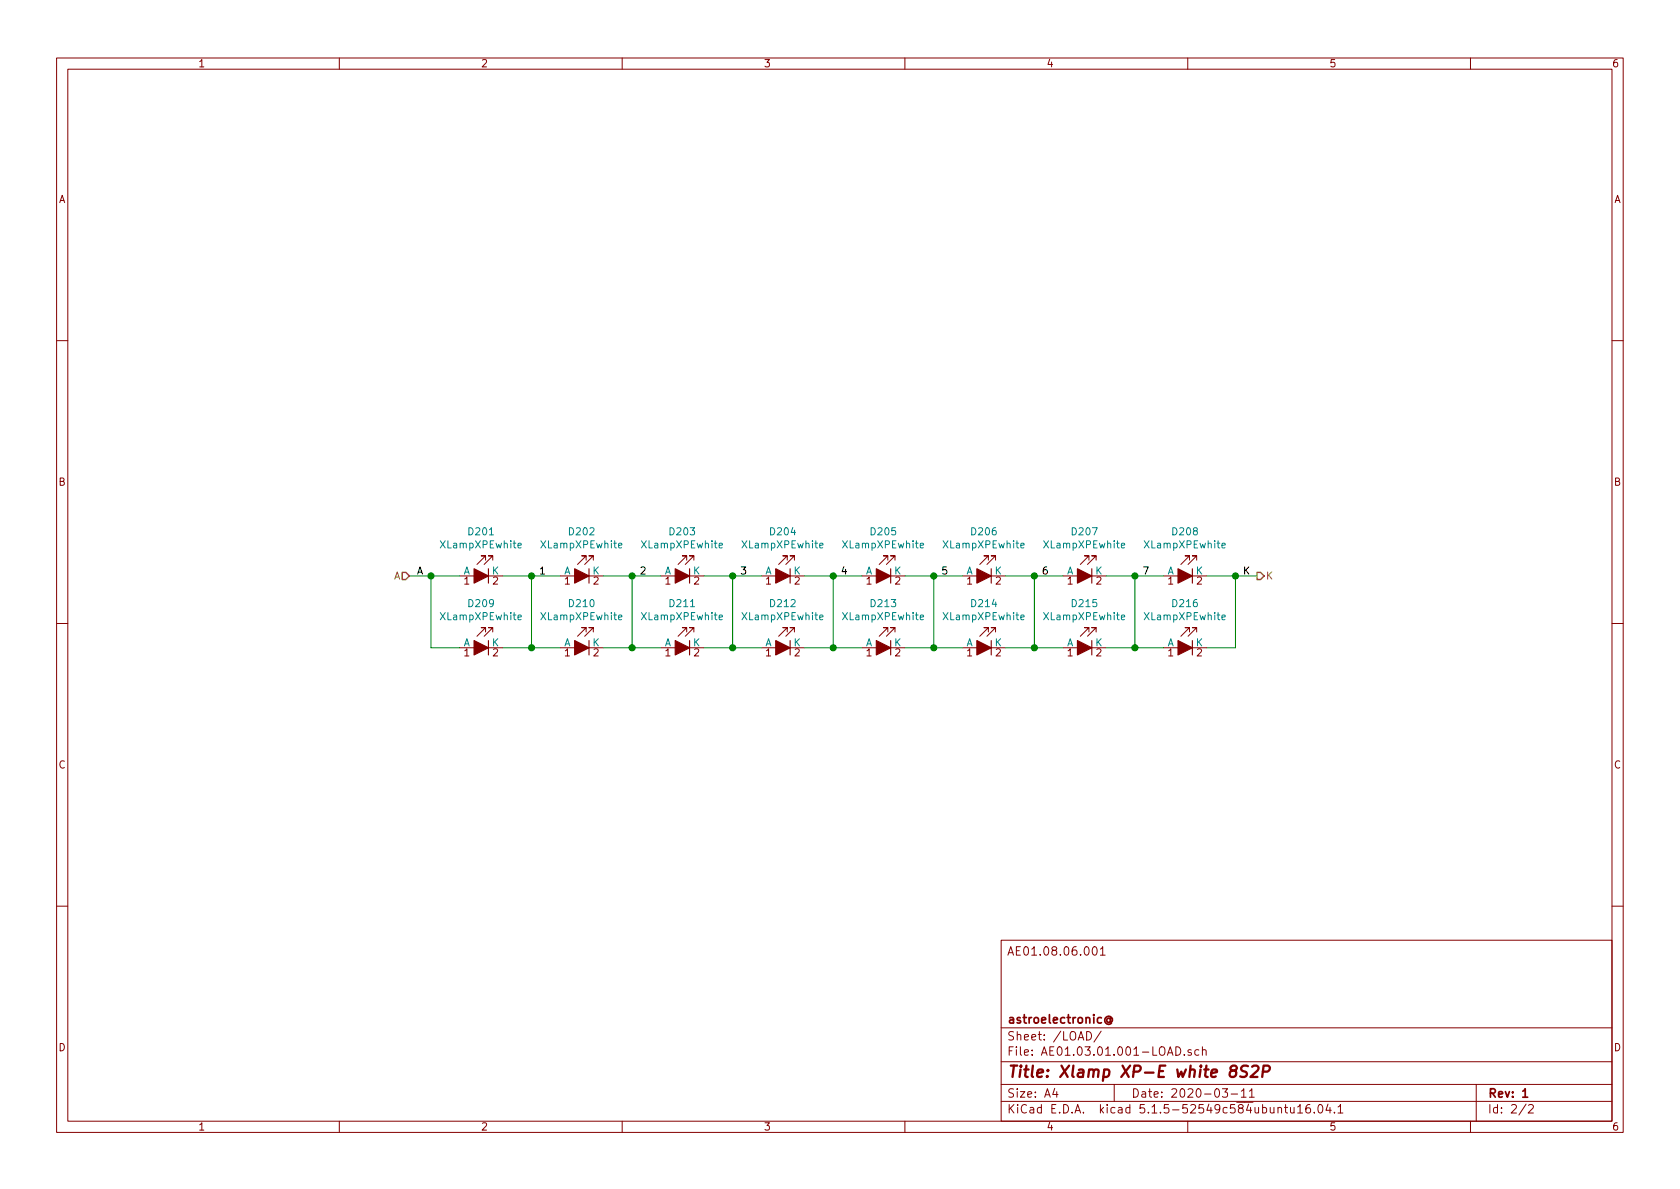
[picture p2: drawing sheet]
EESchema Schematic File Version 4
EELAYER 30 0
EELAYER END
$Descr A4 11693 8268
encoding utf-8
Sheet 2 2
Title "Xlamp XP-E white 8S2P"
Date "2020-03-11"
Rev "1"
Comp "astroelectronic@"
Comment1 ""
Comment2 ""
Comment3 ""
Comment4 "AE01.08.06.001"
$EndDescr
Text Label 2900 4000 0    50   ~ 0
A
Text Label 8650 4000 0    50   ~ 0
K
Text HLabel 2850 4000 0    50   Input ~ 0
A
Text HLabel 8750 4000 2    50   Output ~ 0
K
Wire Wire Line
	3200 4000 3000 4000
$Comp
L AE01.17.06.000:XLampXPEwhite D201
U 1 1
P 3350 4000
F 0 "D201" V 3655 4000 50  0000 C CNN
F 1 "XLampXPEwhite" V 3564 4000 50  0000 C CNN
F 2 "" H 3550 3850 50  0001 L BNN
F 3 "DS" H 3550 3750 50  0001 L BNN
F 4 "D" H 3350 4000 50  0001 C CNN "Spice_Primitive"
F 5 "XLampXPEwhite" H 3350 4000 50  0001 C CNN "Spice_Model"
F 6 "Y" H 3350 4000 50  0001 C CNN "Spice_Netlist_Enabled"
F 7 "models/XPE_SPICE.lib" H 3350 4000 50  0001 C CNN "Spice_Lib_File"
	1    3350 4000
	0    -1   -1   0   
$EndComp
$Comp
L AE01.17.06.000:XLampXPEwhite D202
U 1 1
P 4050 4000
F 0 "D202" V 4355 4000 50  0000 C CNN
F 1 "XLampXPEwhite" V 4264 4000 50  0000 C CNN
F 2 "" H 4250 3850 50  0001 L BNN
F 3 "DS" H 4250 3750 50  0001 L BNN
F 4 "D" H 4050 4000 50  0001 C CNN "Spice_Primitive"
F 5 "XLampXPEwhite" H 4050 4000 50  0001 C CNN "Spice_Model"
F 6 "Y" H 4050 4000 50  0001 C CNN "Spice_Netlist_Enabled"
F 7 "models/XPE_SPICE.lib" H 4050 4000 50  0001 C CNN "Spice_Lib_File"
	1    4050 4000
	0    -1   -1   0   
$EndComp
Wire Wire Line
	4200 4000 4400 4000
$Comp
L AE01.17.06.000:XLampXPEwhite D203
U 1 1
P 4750 4000
F 0 "D203" V 5055 4000 50  0000 C CNN
F 1 "XLampXPEwhite" V 4964 4000 50  0000 C CNN
F 2 "" H 4950 3850 50  0001 L BNN
F 3 "DS" H 4950 3750 50  0001 L BNN
F 4 "D" H 4750 4000 50  0001 C CNN "Spice_Primitive"
F 5 "XLampXPEwhite" H 4750 4000 50  0001 C CNN "Spice_Model"
F 6 "Y" H 4750 4000 50  0001 C CNN "Spice_Netlist_Enabled"
F 7 "models/XPE_SPICE.lib" H 4750 4000 50  0001 C CNN "Spice_Lib_File"
	1    4750 4000
	0    -1   -1   0   
$EndComp
Wire Wire Line
	4900 4000 5100 4000
$Comp
L AE01.17.06.000:XLampXPEwhite D204
U 1 1
P 5450 4000
F 0 "D204" V 5755 4000 50  0000 C CNN
F 1 "XLampXPEwhite" V 5664 4000 50  0000 C CNN
F 2 "" H 5650 3850 50  0001 L BNN
F 3 "DS" H 5650 3750 50  0001 L BNN
F 4 "D" H 5450 4000 50  0001 C CNN "Spice_Primitive"
F 5 "XLampXPEwhite" H 5450 4000 50  0001 C CNN "Spice_Model"
F 6 "Y" H 5450 4000 50  0001 C CNN "Spice_Netlist_Enabled"
F 7 "models/XPE_SPICE.lib" H 5450 4000 50  0001 C CNN "Spice_Lib_File"
	1    5450 4000
	0    -1   -1   0   
$EndComp
Wire Wire Line
	3500 4000 3700 4000
Wire Wire Line
	8750 4000 8600 4000
Wire Wire Line
	5600 4000 5800 4000
$Comp
L AE01.17.06.000:XLampXPEwhite D205
U 1 1
P 6150 4000
F 0 "D205" V 6455 4000 50  0000 C CNN
F 1 "XLampXPEwhite" V 6364 4000 50  0000 C CNN
F 2 "" H 6350 3850 50  0001 L BNN
F 3 "DS" H 6350 3750 50  0001 L BNN
F 4 "D" H 6150 4000 50  0001 C CNN "Spice_Primitive"
F 5 "XLampXPEwhite" H 6150 4000 50  0001 C CNN "Spice_Model"
F 6 "Y" H 6150 4000 50  0001 C CNN "Spice_Netlist_Enabled"
F 7 "models/XPE_SPICE.lib" H 6150 4000 50  0001 C CNN "Spice_Lib_File"
	1    6150 4000
	0    -1   -1   0   
$EndComp
Wire Wire Line
	6300 4000 6500 4000
$Comp
L AE01.17.06.000:XLampXPEwhite D206
U 1 1
P 6850 4000
F 0 "D206" V 7155 4000 50  0000 C CNN
F 1 "XLampXPEwhite" V 7064 4000 50  0000 C CNN
F 2 "" H 7050 3850 50  0001 L BNN
F 3 "DS" H 7050 3750 50  0001 L BNN
F 4 "D" H 6850 4000 50  0001 C CNN "Spice_Primitive"
F 5 "XLampXPEwhite" H 6850 4000 50  0001 C CNN "Spice_Model"
F 6 "Y" H 6850 4000 50  0001 C CNN "Spice_Netlist_Enabled"
F 7 "models/XPE_SPICE.lib" H 6850 4000 50  0001 C CNN "Spice_Lib_File"
	1    6850 4000
	0    -1   -1   0   
$EndComp
$Comp
L AE01.17.06.000:XLampXPEwhite D208
U 1 1
P 8250 4000
F 0 "D208" V 8555 4000 50  0000 C CNN
F 1 "XLampXPEwhite" V 8464 4000 50  0000 C CNN
F 2 "" H 8450 3850 50  0001 L BNN
F 3 "DS" H 8450 3750 50  0001 L BNN
F 4 "D" H 8250 4000 50  0001 C CNN "Spice_Primitive"
F 5 "XLampXPEwhite" H 8250 4000 50  0001 C CNN "Spice_Model"
F 6 "Y" H 8250 4000 50  0001 C CNN "Spice_Netlist_Enabled"
F 7 "models/XPE_SPICE.lib" H 8250 4000 50  0001 C CNN "Spice_Lib_File"
	1    8250 4000
	0    -1   -1   0   
$EndComp
Wire Wire Line
	7700 4000 7900 4000
$Comp
L AE01.17.06.000:XLampXPEwhite D207
U 1 1
P 7550 4000
F 0 "D207" V 7855 4000 50  0000 C CNN
F 1 "XLampXPEwhite" V 7764 4000 50  0000 C CNN
F 2 "" H 7750 3850 50  0001 L BNN
F 3 "DS" H 7750 3750 50  0001 L BNN
F 4 "D" H 7550 4000 50  0001 C CNN "Spice_Primitive"
F 5 "XLampXPEwhite" H 7550 4000 50  0001 C CNN "Spice_Model"
F 6 "Y" H 7550 4000 50  0001 C CNN "Spice_Netlist_Enabled"
F 7 "models/XPE_SPICE.lib" H 7550 4000 50  0001 C CNN "Spice_Lib_File"
	1    7550 4000
	0    -1   -1   0   
$EndComp
Wire Wire Line
	7000 4000 7200 4000
$Comp
L AE01.17.06.000:XLampXPEwhite D209
U 1 1
P 3350 4500
F 0 "D209" V 3655 4500 50  0000 C CNN
F 1 "XLampXPEwhite" V 3564 4500 50  0000 C CNN
F 2 "" H 3550 4350 50  0001 L BNN
F 3 "DS" H 3550 4250 50  0001 L BNN
F 4 "D" H 3350 4500 50  0001 C CNN "Spice_Primitive"
F 5 "XLampXPEwhite" H 3350 4500 50  0001 C CNN "Spice_Model"
F 6 "Y" H 3350 4500 50  0001 C CNN "Spice_Netlist_Enabled"
F 7 "models/XPE_SPICE.lib" H 3350 4500 50  0001 C CNN "Spice_Lib_File"
	1    3350 4500
	0    -1   -1   0   
$EndComp
$Comp
L AE01.17.06.000:XLampXPEwhite D210
U 1 1
P 4050 4500
F 0 "D210" V 4355 4500 50  0000 C CNN
F 1 "XLampXPEwhite" V 4264 4500 50  0000 C CNN
F 2 "" H 4250 4350 50  0001 L BNN
F 3 "DS" H 4250 4250 50  0001 L BNN
F 4 "D" H 4050 4500 50  0001 C CNN "Spice_Primitive"
F 5 "XLampXPEwhite" H 4050 4500 50  0001 C CNN "Spice_Model"
F 6 "Y" H 4050 4500 50  0001 C CNN "Spice_Netlist_Enabled"
F 7 "models/XPE_SPICE.lib" H 4050 4500 50  0001 C CNN "Spice_Lib_File"
	1    4050 4500
	0    -1   -1   0   
$EndComp
Wire Wire Line
	4200 4500 4400 4500
$Comp
L AE01.17.06.000:XLampXPEwhite D211
U 1 1
P 4750 4500
F 0 "D211" V 5055 4500 50  0000 C CNN
F 1 "XLampXPEwhite" V 4964 4500 50  0000 C CNN
F 2 "" H 4950 4350 50  0001 L BNN
F 3 "DS" H 4950 4250 50  0001 L BNN
F 4 "D" H 4750 4500 50  0001 C CNN "Spice_Primitive"
F 5 "XLampXPEwhite" H 4750 4500 50  0001 C CNN "Spice_Model"
F 6 "Y" H 4750 4500 50  0001 C CNN "Spice_Netlist_Enabled"
F 7 "models/XPE_SPICE.lib" H 4750 4500 50  0001 C CNN "Spice_Lib_File"
	1    4750 4500
	0    -1   -1   0   
$EndComp
Wire Wire Line
	4900 4500 5100 4500
$Comp
L AE01.17.06.000:XLampXPEwhite D212
U 1 1
P 5450 4500
F 0 "D212" V 5755 4500 50  0000 C CNN
F 1 "XLampXPEwhite" V 5664 4500 50  0000 C CNN
F 2 "" H 5650 4350 50  0001 L BNN
F 3 "DS" H 5650 4250 50  0001 L BNN
F 4 "D" H 5450 4500 50  0001 C CNN "Spice_Primitive"
F 5 "XLampXPEwhite" H 5450 4500 50  0001 C CNN "Spice_Model"
F 6 "Y" H 5450 4500 50  0001 C CNN "Spice_Netlist_Enabled"
F 7 "models/XPE_SPICE.lib" H 5450 4500 50  0001 C CNN "Spice_Lib_File"
	1    5450 4500
	0    -1   -1   0   
$EndComp
Wire Wire Line
	3500 4500 3700 4500
Wire Wire Line
	5600 4500 5800 4500
$Comp
L AE01.17.06.000:XLampXPEwhite D213
U 1 1
P 6150 4500
F 0 "D213" V 6455 4500 50  0000 C CNN
F 1 "XLampXPEwhite" V 6364 4500 50  0000 C CNN
F 2 "" H 6350 4350 50  0001 L BNN
F 3 "DS" H 6350 4250 50  0001 L BNN
F 4 "D" H 6150 4500 50  0001 C CNN "Spice_Primitive"
F 5 "XLampXPEwhite" H 6150 4500 50  0001 C CNN "Spice_Model"
F 6 "Y" H 6150 4500 50  0001 C CNN "Spice_Netlist_Enabled"
F 7 "models/XPE_SPICE.lib" H 6150 4500 50  0001 C CNN "Spice_Lib_File"
	1    6150 4500
	0    -1   -1   0   
$EndComp
Wire Wire Line
	6300 4500 6500 4500
$Comp
L AE01.17.06.000:XLampXPEwhite D214
U 1 1
P 6850 4500
F 0 "D214" V 7155 4500 50  0000 C CNN
F 1 "XLampXPEwhite" V 7064 4500 50  0000 C CNN
F 2 "" H 7050 4350 50  0001 L BNN
F 3 "DS" H 7050 4250 50  0001 L BNN
F 4 "D" H 6850 4500 50  0001 C CNN "Spice_Primitive"
F 5 "XLampXPEwhite" H 6850 4500 50  0001 C CNN "Spice_Model"
F 6 "Y" H 6850 4500 50  0001 C CNN "Spice_Netlist_Enabled"
F 7 "models/XPE_SPICE.lib" H 6850 4500 50  0001 C CNN "Spice_Lib_File"
	1    6850 4500
	0    -1   -1   0   
$EndComp
$Comp
L AE01.17.06.000:XLampXPEwhite D216
U 1 1
P 8250 4500
F 0 "D216" V 8555 4500 50  0000 C CNN
F 1 "XLampXPEwhite" V 8464 4500 50  0000 C CNN
F 2 "" H 8450 4350 50  0001 L BNN
F 3 "DS" H 8450 4250 50  0001 L BNN
F 4 "D" H 8250 4500 50  0001 C CNN "Spice_Primitive"
F 5 "XLampXPEwhite" H 8250 4500 50  0001 C CNN "Spice_Model"
F 6 "Y" H 8250 4500 50  0001 C CNN "Spice_Netlist_Enabled"
F 7 "models/XPE_SPICE.lib" H 8250 4500 50  0001 C CNN "Spice_Lib_File"
	1    8250 4500
	0    -1   -1   0   
$EndComp
Wire Wire Line
	7700 4500 7900 4500
$Comp
L AE01.17.06.000:XLampXPEwhite D215
U 1 1
P 7550 4500
F 0 "D215" V 7855 4500 50  0000 C CNN
F 1 "XLampXPEwhite" V 7764 4500 50  0000 C CNN
F 2 "" H 7750 4350 50  0001 L BNN
F 3 "DS" H 7750 4250 50  0001 L BNN
F 4 "D" H 7550 4500 50  0001 C CNN "Spice_Primitive"
F 5 "XLampXPEwhite" H 7550 4500 50  0001 C CNN "Spice_Model"
F 6 "Y" H 7550 4500 50  0001 C CNN "Spice_Netlist_Enabled"
F 7 "models/XPE_SPICE.lib" H 7550 4500 50  0001 C CNN "Spice_Lib_File"
	1    7550 4500
	0    -1   -1   0   
$EndComp
Wire Wire Line
	7000 4500 7200 4500
Wire Wire Line
	3200 4500 3000 4500
Wire Wire Line
	3000 4500 3000 4000
Connection ~ 3000 4000
Wire Wire Line
	3000 4000 2850 4000
Wire Wire Line
	8400 4500 8600 4500
Wire Wire Line
	8600 4500 8600 4000
Connection ~ 8600 4000
Wire Wire Line
	8600 4000 8400 4000
Wire Wire Line
	3700 4500 3700 4000
Connection ~ 3700 4500
Wire Wire Line
	3700 4500 3900 4500
Connection ~ 3700 4000
Wire Wire Line
	3700 4000 3900 4000
Wire Wire Line
	4400 4500 4400 4000
Connection ~ 4400 4500
Wire Wire Line
	4400 4500 4600 4500
Connection ~ 4400 4000
Wire Wire Line
	4400 4000 4600 4000
Wire Wire Line
	5100 4500 5100 4000
Connection ~ 5100 4500
Wire Wire Line
	5100 4500 5300 4500
Connection ~ 5100 4000
Wire Wire Line
	5100 4000 5300 4000
Wire Wire Line
	5800 4500 5800 4000
Connection ~ 5800 4500
Wire Wire Line
	5800 4500 6000 4500
Connection ~ 5800 4000
Wire Wire Line
	5800 4000 6000 4000
Wire Wire Line
	6500 4500 6500 4000
Connection ~ 6500 4500
Wire Wire Line
	6500 4500 6700 4500
Connection ~ 6500 4000
Wire Wire Line
	6500 4000 6700 4000
Wire Wire Line
	7200 4500 7200 4000
Connection ~ 7200 4500
Wire Wire Line
	7200 4500 7400 4500
Connection ~ 7200 4000
Wire Wire Line
	7200 4000 7400 4000
Wire Wire Line
	7900 4500 7900 4000
Connection ~ 7900 4500
Wire Wire Line
	7900 4500 8100 4500
Connection ~ 7900 4000
Wire Wire Line
	7900 4000 8100 4000
Text Label 3750 4000 0    50   ~ 0
1
Text Label 4450 4000 0    50   ~ 0
2
Text Label 5150 4000 0    50   ~ 0
3
Text Label 5850 4000 0    50   ~ 0
4
Text Label 6550 4000 0    50   ~ 0
5
Text Label 7250 4000 0    50   ~ 0
6
Text Label 7950 4000 0    50   ~ 0
7
$EndSCHEMATC
